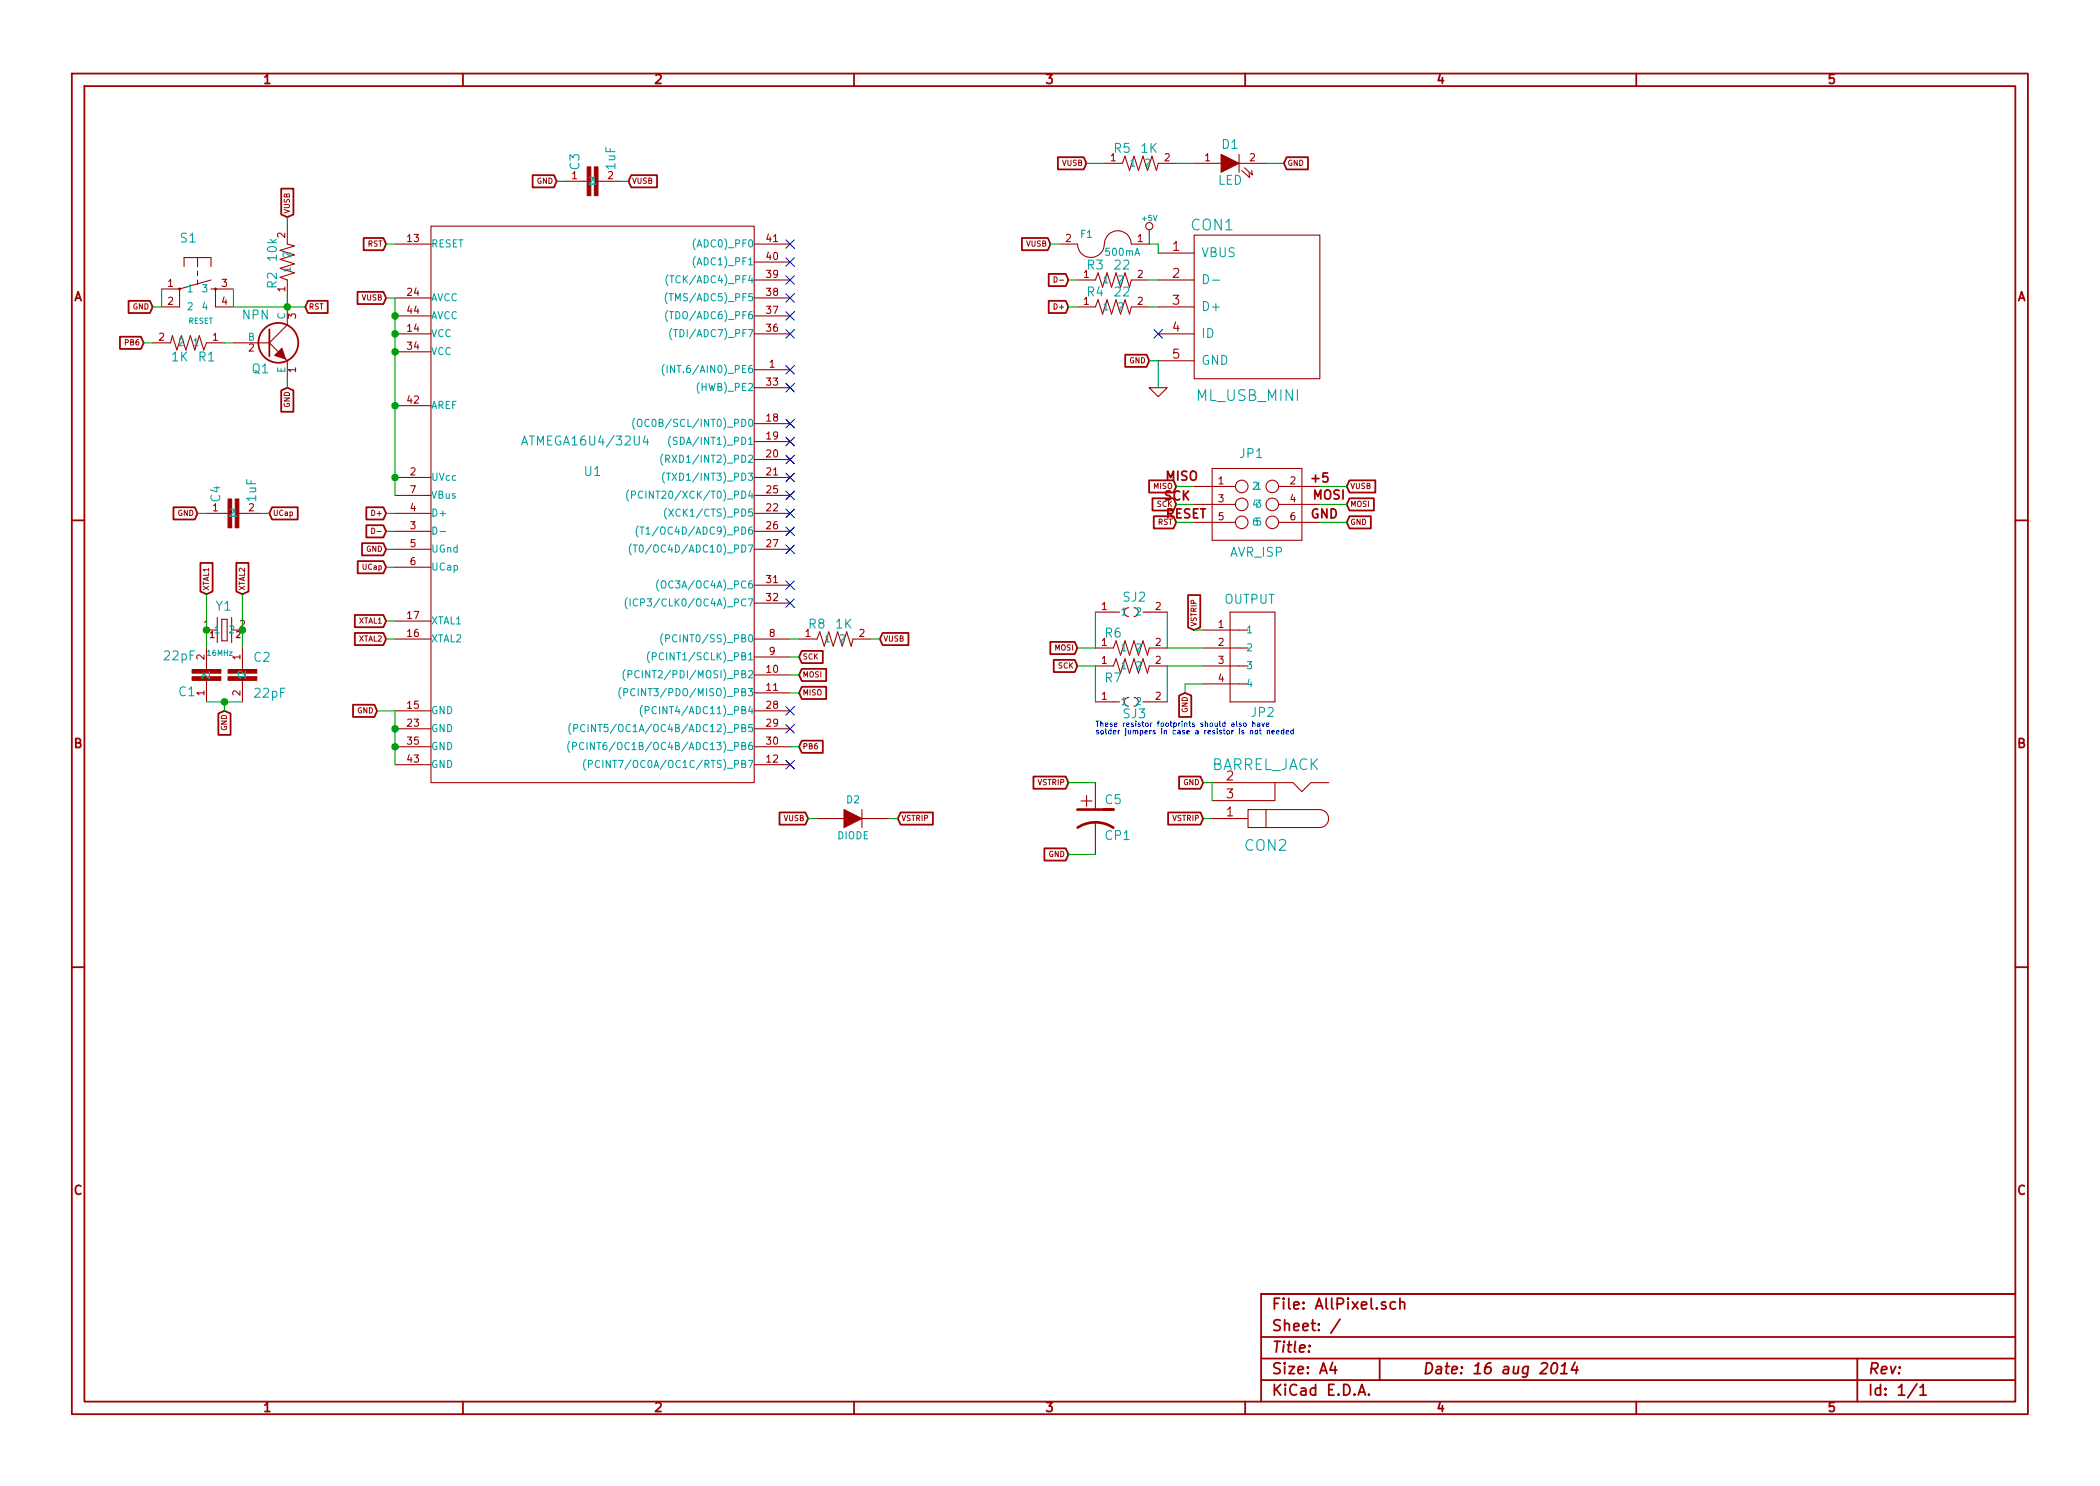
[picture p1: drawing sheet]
EESchema Schematic File Version 2
LIBS:power
LIBS:device
LIBS:transistors
LIBS:conn
LIBS:linear
LIBS:regul
LIBS:74xx
LIBS:cmos4000
LIBS:adc-dac
LIBS:memory
LIBS:xilinx
LIBS:special
LIBS:microcontrollers
LIBS:dsp
LIBS:microchip
LIBS:analog_switches
LIBS:motorola
LIBS:texas
LIBS:intel
LIBS:audio
LIBS:interface
LIBS:digital-audio
LIBS:philips
LIBS:display
LIBS:cypress
LIBS:siliconi
LIBS:opto
LIBS:atmel
LIBS:contrib
LIBS:valves
LIBS:ML_Kicad
LIBS:open-project
LIBS:SparkFun
LIBS:w_connectors
LIBS:ChromaBoard-cache
EELAYER 27 0
EELAYER END
$Descr A4 11693 8268
encoding utf-8
Sheet 1 1
Title ""
Date "16 aug 2014"
Rev ""
Comp ""
Comment1 ""
Comment2 ""
Comment3 ""
Comment4 ""
$EndDescr
$Comp
L ATMEGA16U4/32U4 U1
U 1 1
P 3300 2750
F 0 "U1" H 3250 2850 50  0000 L BNN
F 1 "ATMEGA16U4/32U4" H 2900 3020 50  0000 L BNN
F 2 "" H 3300 2750 60  0000 C CNN
F 3 "" H 3300 2750 60  0000 C CNN
	1    3300 2750
	1    0    0    -1  
$EndComp
$Comp
L ML_USB_MINI CON1
U 1 1
P 7000 1700
F 0 "CON1" H 6750 2150 60  0000 C CNN
F 1 "ML_USB_MINI" H 6950 1200 60  0000 C CNN
F 2 "~" H 7000 1700 60  0000 C CNN
F 3 "~" H 7000 1700 60  0000 C CNN
	1    7000 1700
	1    0    0    -1  
$EndComp
$Comp
L TAC_SWITCHPTH S1
U 1 1
P 1100 1600
F 0 "S1" H 1000 1850 50  0000 L BNN
F 1 "RESET" H 1050 1400 30  0000 L BNN
F 2 "SparkFun-TACTILE-PTH" H 1300 1300 50  0001 C CNN
F 3 "~" H 1100 1600 60  0000 C CNN
	1    1100 1600
	1    0    0    -1  
$EndComp
$Comp
L RESISTORPTH-1/4W R3
U 1 1
P 6200 1550
F 0 "R3" H 6050 1600 50  0000 L BNN
F 1 "22" H 6200 1600 50  0000 L BNN
F 2 "R-AXIAL-0.4" H 6450 1350 50  0001 C CNN
F 3 "~" H 6200 1550 60  0000 C CNN
	1    6200 1550
	1    0    0    -1  
$EndComp
$Comp
L RESISTORPTH-1/4W R4
U 1 1
P 6200 1700
F 0 "R4" H 6050 1750 50  0000 L BNN
F 1 "22" H 6200 1750 50  0000 L BNN
F 2 "R-AXIAL-0.4" H 6450 1500 50  0001 C CNN
F 3 "~" H 6200 1700 60  0000 C CNN
	1    6200 1700
	1    0    0    -1  
$EndComp
Text GLabel 3100 1000 0    30   Input ~ 0
GND
Text GLabel 3500 1000 2    30   Input ~ 0
VUSB
$Comp
L CAP5MM C3
U 1 1
P 3350 1000
F 0 "C3" H 3410 1115 50  0000 L BNN
F 1 "1uF" H 3410 915 50  0000 L BNN
F 2 "AXIAL-5MM" H 3350 850 50  0001 C CNN
F 3 "~" H 3350 1000 60  0000 C CNN
	1    3350 1000
	0    -1   -1   0   
$EndComp
Text GLabel 5950 1550 0    30   Input ~ 0
D-
Text GLabel 5950 1700 0    30   Input ~ 0
D+
Text GLabel 5850 1350 0    30   Input ~ 0
VUSB
Text GLabel 6400 2000 0    30   Input ~ 0
GND
Text GLabel 2150 3150 0    30   Input ~ 0
UCap
Text GLabel 1100 2850 0    30   Input ~ 0
GND
Text GLabel 1500 2850 2    30   Input ~ 0
UCap
$Comp
L CAP5MM C4
U 1 1
P 1350 2850
F 0 "C4" H 1410 2965 50  0000 L BNN
F 1 "1uF" H 1410 2765 50  0000 L BNN
F 2 "AXIAL-5MM" H 1350 2700 50  0001 C CNN
F 3 "~" H 1350 2850 60  0000 C CNN
	1    1350 2850
	0    -1   -1   0   
$EndComp
$Comp
L CRYSTALHC49US Y1
U 1 1
P 1250 3500
F 0 "Y1" H 1200 3600 50  0000 L BNN
F 1 "16MHz" H 1150 3350 30  0000 L BNN
F 2 "SparkFun-HC49US" H 1250 3300 50  0001 C CNN
F 3 "" H 1250 3500 60  0000 C CNN
	1    1250 3500
	1    0    0    -1  
$EndComp
$Comp
L CAP5MM C2
U 1 1
P 1350 3800
F 0 "C2" H 1410 3915 50  0000 L BNN
F 1 "22pF" H 1410 3715 50  0000 L BNN
F 2 "AXIAL-5MM" H 1350 3650 50  0001 C CNN
F 3 "~" H 1350 3800 60  0000 C CNN
	1    1350 3800
	1    0    0    -1  
$EndComp
$Comp
L CAP5MM C1
U 1 1
P 1150 3700
F 0 "C1" H 1210 3815 50  0000 L BNN
F 1 "22pF" H 1210 3615 50  0000 L BNN
F 2 "AXIAL-5MM" H 1150 3550 50  0001 C CNN
F 3 "~" H 1150 3700 60  0000 C CNN
	1    1150 3700
	-1   0    0    1   
$EndComp
Text GLabel 1250 3950 3    30   Input ~ 0
GND
Text GLabel 1150 3300 1    30   Input ~ 0
XTAL1
Text GLabel 1350 3300 1    30   Input ~ 0
XTAL2
Text GLabel 2150 3450 0    30   Input ~ 0
XTAL1
Text GLabel 2150 3550 0    30   Input ~ 0
XTAL2
$Comp
L NPN Q1
U 1 1
P 1500 1900
F 0 "Q1" H 1500 1750 50  0000 R CNN
F 1 "NPN" H 1500 2050 50  0000 R CNN
F 2 "~" H 1500 1900 60  0000 C CNN
F 3 "~" H 1500 1900 60  0000 C CNN
	1    1500 1900
	1    0    0    -1  
$EndComp
$Comp
L RESISTORPTH-1/4W R2
U 1 1
P 1600 1450
F 0 "R2" H 1450 1500 50  0000 L BNN
F 1 "10k" H 1600 1500 50  0000 L BNN
F 2 "R-AXIAL-0.4" H 1850 1250 50  0001 C CNN
F 3 "~" H 1600 1450 60  0000 C CNN
	1    1600 1450
	0    -1   -1   0   
$EndComp
$Comp
L RESISTORPTH-1/4W R1
U 1 1
P 1050 1900
F 0 "R1" H 900 1950 50  0000 L BNN
F 1 "1K" H 1050 1950 50  0000 L BNN
F 2 "R-AXIAL-0.4" H 1300 1700 50  0001 C CNN
F 3 "~" H 1050 1900 60  0000 C CNN
	1    1050 1900
	-1   0    0    1   
$EndComp
Text GLabel 1600 2150 3    30   Input ~ 0
GND
Text GLabel 1700 1700 2    30   Input ~ 0
RST
Text GLabel 2150 1350 0    30   Input ~ 0
RST
Text GLabel 1600 1200 1    30   Input ~ 0
VUSB
Text GLabel 800  1900 0    30   Input ~ 0
PB6
Text GLabel 4450 4150 2    30   Input ~ 0
PB6
Text GLabel 850  1700 0    30   Input ~ 0
GND
Text GLabel 6550 2900 0    30   Input ~ 0
RST
Text GLabel 6550 2800 0    30   Input ~ 0
SCK
Text GLabel 6550 2700 0    30   Input ~ 0
MISO
Text GLabel 7500 2700 2    30   Input ~ 0
VUSB
Text GLabel 7500 2800 2    30   Input ~ 0
MOSI
Text GLabel 7500 2900 2    30   Input ~ 0
GND
$Comp
L AVR_SPI_PRG_62X3_LOCK JP1
U 1 1
P 6950 2800
F 0 "JP1" H 6900 3050 50  0000 L BNN
F 1 "AVR_ISP" H 6850 2500 50  0000 L BNN
F 2 "SparkFun-2X3_LOCK" H 7000 2450 50  0001 C CNN
F 3 "" H 6950 2800 60  0000 C CNN
	1    6950 2800
	1    0    0    -1  
$EndComp
$Comp
L M04LOCK JP2
U 1 1
P 6900 3600
F 0 "JP2" H 6700 3930 50  0000 L BNN
F 1 "OUTPUT" H 6700 3300 50  0000 L BNN
F 2 "SparkFun-1X04_LOCK" H 6900 3750 50  0001 C CNN
F 3 "" H 6900 3600 60  0000 C CNN
	1    6900 3600
	-1   0    0    1   
$EndComp
Text GLabel 6000 3600 0    30   Input ~ 0
MOSI
Text GLabel 6000 3700 0    30   Input ~ 0
SCK
Text GLabel 6600 3850 3    30   Input ~ 0
GND
Text GLabel 6650 3500 1    30   Input ~ 0
VSTRIP
Text GLabel 4450 3850 2    30   Input ~ 0
MISO
Text GLabel 4450 3650 2    30   Input ~ 0
SCK
Text GLabel 4450 3750 2    30   Input ~ 0
MOSI
$Comp
L FUSE F1
U 1 1
P 6150 1350
F 0 "F1" H 6250 1400 40  0000 C CNN
F 1 "500mA" H 6050 1300 40  0000 C CNN
F 2 "~" H 6150 1350 60  0000 C CNN
F 3 "~" H 6150 1350 60  0000 C CNN
	1    6150 1350
	-1   0    0    -1  
$EndComp
Text GLabel 2150 2950 0    30   Input ~ 0
D-
Text GLabel 2150 2850 0    30   Input ~ 0
D+
Text GLabel 2150 1650 0    30   Input ~ 0
VUSB
Text GLabel 2150 3050 0    30   Input ~ 0
GND
Text GLabel 2100 3950 0    30   Input ~ 0
GND
$Comp
L LED D1
U 1 1
P 6850 900
F 0 "D1" H 6850 1000 50  0000 C CNN
F 1 "LED" H 6850 800 50  0000 C CNN
F 2 "~" H 6850 900 60  0000 C CNN
F 3 "~" H 6850 900 60  0000 C CNN
	1    6850 900 
	1    0    0    -1  
$EndComp
$Comp
L RESISTORPTH-1/4W R5
U 1 1
P 6350 900
F 0 "R5" H 6200 950 50  0000 L BNN
F 1 "1K" H 6350 950 50  0000 L BNN
F 2 "R-AXIAL-0.4" H 6600 700 50  0001 C CNN
F 3 "~" H 6350 900 60  0000 C CNN
	1    6350 900 
	1    0    0    -1  
$EndComp
Text GLabel 7150 900  2    30   Input ~ 0
GND
Wire Wire Line
	3100 1000 3150 1000
Wire Wire Line
	3450 1000 3500 1000
Wire Wire Line
	5950 1550 6000 1550
Wire Wire Line
	6000 1700 5950 1700
Wire Wire Line
	6450 1700 6400 1700
Wire Wire Line
	6400 1550 6450 1550
Wire Wire Line
	6400 2000 6450 2000
Wire Wire Line
	2150 3150 2200 3150
Wire Wire Line
	1100 2850 1150 2850
Wire Wire Line
	1450 2850 1500 2850
Wire Wire Line
	1150 3300 1150 3600
Wire Wire Line
	1350 3300 1350 3600
Wire Wire Line
	1150 3900 1350 3900
Wire Wire Line
	1250 3950 1250 3900
Connection ~ 1250 3900
Connection ~ 1150 3500
Connection ~ 1350 3500
Wire Wire Line
	2150 3550 2200 3550
Wire Wire Line
	2200 3450 2150 3450
Wire Wire Line
	1250 1900 1300 1900
Wire Wire Line
	1600 1700 1600 1650
Wire Wire Line
	1300 1700 1700 1700
Wire Wire Line
	2150 1350 2200 1350
Wire Wire Line
	1600 1200 1600 1250
Wire Wire Line
	800  1900 850  1900
Wire Wire Line
	4450 4150 4400 4150
Wire Wire Line
	1300 1600 1300 1700
Connection ~ 1600 1700
Wire Wire Line
	1600 2150 1600 2100
Wire Wire Line
	850  1700 900  1700
Wire Wire Line
	900  1700 900  1600
Wire Wire Line
	6550 2700 6650 2700
Wire Wire Line
	6650 2800 6550 2800
Wire Wire Line
	6550 2900 6650 2900
Wire Wire Line
	7500 2900 7350 2900
Wire Wire Line
	7350 2800 7500 2800
Wire Wire Line
	7500 2700 7350 2700
Wire Wire Line
	6650 3500 6700 3500
Wire Wire Line
	4450 3650 4400 3650
Wire Wire Line
	5850 1350 5900 1350
Wire Wire Line
	6400 1350 6450 1350
Wire Wire Line
	6450 1350 6450 1400
Wire Wire Line
	2150 2850 2200 2850
Wire Wire Line
	2200 2950 2150 2950
Wire Wire Line
	2150 1650 2200 1650
Wire Wire Line
	2200 1650 2200 2750
Connection ~ 2200 1750
Connection ~ 2200 1850
Connection ~ 2200 1950
Connection ~ 2200 2250
Connection ~ 2200 2650
Wire Wire Line
	2150 3050 2200 3050
Wire Wire Line
	2100 3950 2200 3950
Wire Wire Line
	2200 3950 2200 4250
Connection ~ 2200 4050
Connection ~ 2200 4150
Text GLabel 6050 900  0    30   Input ~ 0
VUSB
Wire Wire Line
	6050 900  6150 900 
Wire Wire Line
	6650 900  6550 900 
Wire Wire Line
	7050 900  7150 900 
NoConn ~ 4400 3350
NoConn ~ 4400 3250
NoConn ~ 4400 3050
NoConn ~ 4400 2950
NoConn ~ 4400 2850
NoConn ~ 4400 2750
NoConn ~ 4400 2650
NoConn ~ 4400 2550
NoConn ~ 4400 2450
NoConn ~ 4400 2350
NoConn ~ 4400 2050
NoConn ~ 4400 2150
NoConn ~ 4400 1350
NoConn ~ 4400 1450
NoConn ~ 4400 1550
NoConn ~ 4400 1650
NoConn ~ 4400 1750
NoConn ~ 4400 1850
NoConn ~ 4400 3950
NoConn ~ 4400 4050
NoConn ~ 4400 4250
$Comp
L +5V #PWR01
U 1 1
P 6400 1300
F 0 "#PWR01" H 6400 1390 20  0001 C CNN
F 1 "+5V" H 6400 1390 30  0000 C CNN
F 2 "" H 6400 1300 60  0000 C CNN
F 3 "" H 6400 1300 60  0000 C CNN
	1    6400 1300
	1    0    0    -1  
$EndComp
Wire Wire Line
	6400 1300 6400 1350
$Comp
L GND #PWR02
U 1 1
P 6450 2150
F 0 "#PWR02" H 6450 2150 30  0001 C CNN
F 1 "GND" H 6450 2080 30  0001 C CNN
F 2 "" H 6450 2150 60  0000 C CNN
F 3 "" H 6450 2150 60  0000 C CNN
	1    6450 2150
	1    0    0    -1  
$EndComp
Wire Wire Line
	6450 2000 6450 2150
NoConn ~ 6450 1850
$Comp
L BARREL_JACK CON2
U 1 1
P 7050 4450
F 0 "CON2" H 7050 4700 60  0000 C CNN
F 1 "BARREL_JACK" H 7050 4250 60  0000 C CNN
F 2 "" H 7050 4450 60  0000 C CNN
F 3 "" H 7050 4450 60  0000 C CNN
	1    7050 4450
	-1   0    0    1   
$EndComp
Text GLabel 6700 4550 0    30   Input ~ 0
VSTRIP
Wire Wire Line
	6700 4550 6750 4550
Text GLabel 6700 4350 0    30   Input ~ 0
GND
Wire Wire Line
	6700 4350 6750 4350
Wire Wire Line
	6750 4350 6750 4450
$Comp
L CP1 C5
U 1 1
P 6100 4550
F 0 "C5" H 6150 4650 50  0000 L CNN
F 1 "CP1" H 6150 4450 50  0000 L CNN
F 2 "~" H 6100 4550 60  0000 C CNN
F 3 "~" H 6100 4550 60  0000 C CNN
	1    6100 4550
	1    0    0    -1  
$EndComp
Text GLabel 5950 4350 0    30   Input ~ 0
VSTRIP
Text GLabel 5950 4750 0    30   Input ~ 0
GND
Wire Wire Line
	5950 4750 6100 4750
Wire Wire Line
	5950 4350 6100 4350
Text GLabel 4500 4550 0    30   Input ~ 0
VUSB
Text GLabel 5000 4550 2    30   Input ~ 0
VSTRIP
$Comp
L RESISTORPTH-1/4W R6
U 1 1
P 6300 3600
F 0 "R6" H 6150 3650 50  0000 L BNN
F 1 "OPT" H 6300 3650 50  0001 L BNN
F 2 "R-AXIAL-0.4" H 6550 3400 50  0001 C CNN
F 3 "~" H 6300 3600 60  0000 C CNN
	1    6300 3600
	1    0    0    -1  
$EndComp
$Comp
L RESISTORPTH-1/4W R7
U 1 1
P 6300 3700
F 0 "R7" H 6150 3600 50  0000 L BNN
F 1 "OPT" H 6300 3600 50  0001 L BNN
F 2 "R-AXIAL-0.4" H 6550 3500 50  0001 C CNN
F 3 "~" H 6300 3700 60  0000 C CNN
	1    6300 3700
	1    0    0    -1  
$EndComp
Wire Wire Line
	6000 3600 6100 3600
Wire Wire Line
	6000 3700 6100 3700
Wire Wire Line
	6500 3600 6700 3600
Wire Wire Line
	6500 3700 6700 3700
Text Notes 6100 4050 0    30   ~ 0
These resistor footprints should also have\nsolder jumpers in case a resistor is not needed\n
$Comp
L SOLDERJUMPERNO SJ2
U 1 1
P 6300 3400
F 0 "SJ2" H 6250 3450 50  0000 L BNN
F 1 "SOLDERJUMPERNO" H 5950 3250 50  0001 L BNN
F 2 "SparkFun-SJ_2S-NO" H 6300 3200 50  0001 C CNN
F 3 "" H 6300 3400 60  0000 C CNN
	1    6300 3400
	1    0    0    -1  
$EndComp
$Comp
L SOLDERJUMPERNO SJ3
U 1 1
P 6300 3900
F 0 "SJ3" H 6250 3800 50  0000 L BNN
F 1 "SOLDERJUMPERNO" H 5950 3750 50  0001 L BNN
F 2 "SparkFun-SJ_2S-NO" H 6300 3700 50  0001 C CNN
F 3 "" H 6300 3900 60  0000 C CNN
	1    6300 3900
	1    0    0    -1  
$EndComp
Wire Wire Line
	6100 3600 6100 3400
Wire Wire Line
	6500 3400 6500 3600
Wire Wire Line
	6100 3700 6100 3900
Wire Wire Line
	6500 3900 6500 3700
Wire Wire Line
	6700 3800 6600 3800
Wire Wire Line
	6600 3800 6600 3850
Wire Wire Line
	4450 3850 4400 3850
Wire Wire Line
	4450 3750 4400 3750
$Comp
L DIODE D2
U 1 1
P 4750 4550
F 0 "D2" H 4750 4650 40  0000 C CNN
F 1 "DIODE" H 4750 4450 40  0000 C CNN
F 2 "~" H 4750 4550 60  0000 C CNN
F 3 "~" H 4750 4550 60  0000 C CNN
	1    4750 4550
	1    0    0    -1  
$EndComp
Wire Wire Line
	4500 4550 4550 4550
$Comp
L RESISTORPTH-1/4W R8
U 1 1
P 4650 3550
F 0 "R8" H 4500 3600 50  0000 L BNN
F 1 "1K" H 4650 3600 50  0000 L BNN
F 2 "R-AXIAL-0.4" H 4900 3350 50  0001 C CNN
F 3 "~" H 4650 3550 60  0000 C CNN
	1    4650 3550
	1    0    0    -1  
$EndComp
Wire Wire Line
	4400 3550 4450 3550
Text GLabel 4900 3550 2    30   Input ~ 0
VUSB
Wire Wire Line
	4900 3550 4850 3550
Wire Wire Line
	4950 4550 5000 4550
$EndSCHEMATC
